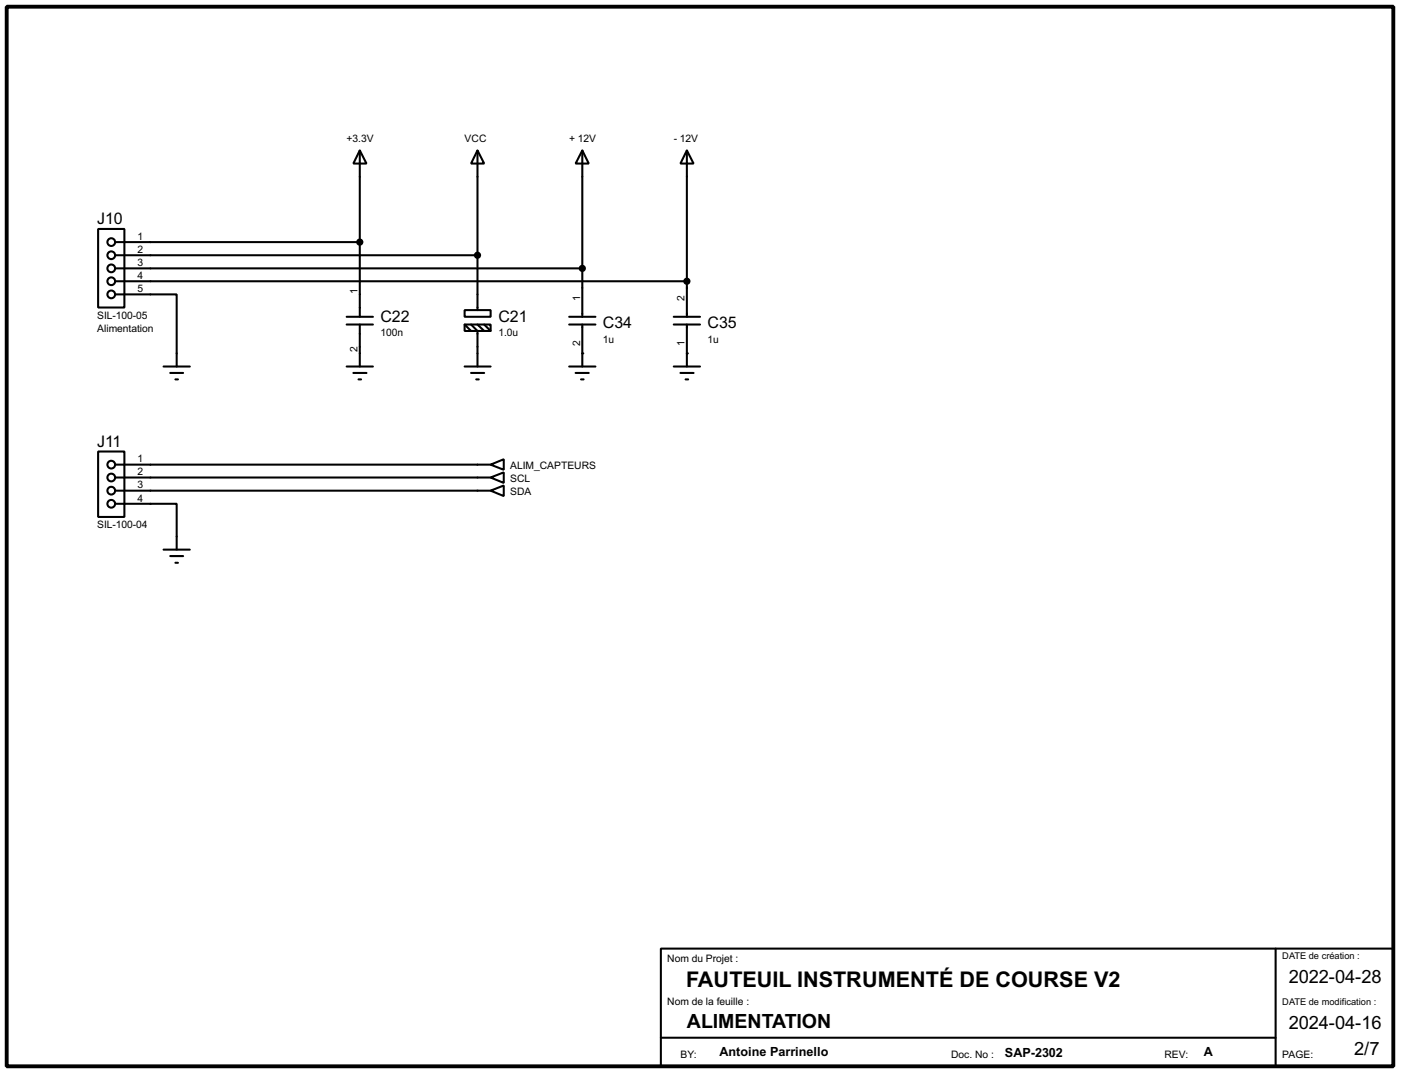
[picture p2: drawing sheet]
<svg xmlns="http://www.w3.org/2000/svg" width="272mm" height="208mm" viewBox="0 0 272 208" stroke-linecap="round" stroke-linejoin="round" font-family="sans-serif">
<g fill="none" stroke="#000" stroke-width=".4">
<path d="M69.9 29.2l1.3 2.6h-2.6zM69.9 29.2v32.3M92.7 29.2l1.3 2.6h-2.5zM92.7 29.2v31M113.1 29.2l1.2 2.6h-2.5zM113.1 29.2v32.3M133.4 29.2l1.3 2.6h-2.6zM133.4 29.2v32.3M19.1 44.5h5.1v15.2h-5.1zM22.4 57.2h11.9v14M22.4 47h47.5M22.4 49.6h70.3"/>
<path d="M22.4 52.1h90.7M22.4 54.6h111M31.8 71.2h5.1M33.1 72.4h2.5M34.1 73.7h.5M67.3 71.2h5.1M67.3 63h5.1M67.3 61.5h5.1M68.6 72.4h2.6M69.6 73.7h.5M69.9 63v8.2M90.2 60.2h5.1v1.3h-5.1z"/>
<path d="M90.2 63h5.1v1.3h-5.1zM90.2 71.2h5.1M90.2 63l1.3 1.3M91.5 63l1.2 1.3v6.9M91.5 72.4h2.5M92.5 73.7h.5M92.7 63l1.3 1.3M94 63l1.3 1.3M110.5 71.2h5.1M110.5 63h5.1M110.5 61.5h5.1M111.8 72.4h2.5"/>
<path d="M112.8 73.7h.5M113.1 63v8.2M130.8 71.2h5.1M130.8 63h5.1M130.8 61.5h5.1M132.1 72.4h2.6M133.1 73.7h.5M133.4 63v8.2M19.1 87.7h5.1v12.7h-5.1zM22.4 97.8h11.9v8.9M22.4 90.2h72.9M22.4 92.7h72.9"/>
<path d="M22.4 95.3h72.9M95.3 90.2l2.5-1v2zM95.3 92.7l2.5-1v2.1zM95.3 95.3l2.5-1v2zM31.8 106.7h5.1M33.1 108h2.5M34.1 109.3h.5M128.3 184.2h142.2v22.8h-142.2zM247.7 184.2v22.8M128.3 201.5h119.4"/>
<circle cx="21.6" cy="57.2" r=".75"/>
<circle cx="21.6" cy="52.1" r=".75"/>
<circle cx="21.6" cy="54.6" r=".75"/>
<circle cx="21.6" cy="47" r=".75"/>
<circle cx="21.6" cy="49.6" r=".75"/>
<circle cx="21.6" cy="97.8" r=".75"/>
<circle cx="21.6" cy="92.7" r=".75"/>
<circle cx="21.6" cy="95.3" r=".75"/>
<circle cx="21.6" cy="90.2" r=".75"/>
</g>
<g fill="#000">
<circle cx="113.1" cy="68.6" r=".2"/>
<circle cx="133.4" cy="68.6" r=".2"/>
</g>
<path d="M1.3 1.3h269.2v205.7h-269.2z" fill="none" stroke="#000" stroke-width=".75"/>
<g fill="#000" stroke="#000" stroke-width=".4">
<circle cx="69.8" cy="47" r=".5"/>
<circle cx="92.7" cy="49.6" r=".5"/>
<circle cx="113" cy="52.1" r=".5"/>
<circle cx="133.3" cy="54.6" r=".5"/>
</g>
<text font-size="4.2" x="133.2" y="191.7">FAUTEUIL INSTRUMENTÉ DE COURSE V2</text>
<text font-size="3.8" x="133.4" y="199.5">ALIMENTATION</text>
<g font-size="3.6">
<text x="250.2" y="190.9">2022-04-28</text>
<text x="250.2" y="199.8">2024-04-16</text>
<text x="262.9" y="204.9">2/7</text>
</g>
<g font-size="3.1">
<text x="18.9" y="43.6">J10</text>
<text x="73.9" y="62.5">C22</text>
<text x="96.8" y="62.5">C21</text>
<text x="117.1" y="63.7">C34</text>
<text x="137.4" y="63.7">C35</text>
<text x="18.9" y="86.8">J11</text>
</g>
<g font-size="2.5">
<text x="139.7" y="205.1">Antoine Parrinello</text>
<text x="195.1" y="205.2">SAP-2302</text>
<text x="233.7" y="205.1">A</text>
</g>
<g font-size="2">
<text x="67.3" y="27.5">+3.3V</text>
<text x="90.2" y="27.5">VCC</text>
<text x="110.5" y="27.5">+ 12V</text>
<text x="130.8" y="27.5">- 12V</text>
<text x="26.7" y="46.6">1</text>
<text x="26.7" y="49.1">2</text>
<text x="26.7" y="51.7">3</text>
<text x="26.7" y="54.2">4</text>
<text x="26.7" y="56.7">5</text>
<text x="69.4" y="57.2" transform="rotate(-90 69.4 57.2)">1</text>
<text x="112.6" y="58.5" transform="rotate(-90 112.6 58.5)">1</text>
<text x="132.9" y="58.5" transform="rotate(-90 132.9 58.5)">2</text>
<text x="18.9" y="61.9">SIL-100-05</text>
<text x="18.9" y="64.4">Alimentation</text>
<text x="73.9" y="65.3">100n</text>
<text x="96.8" y="65.3">1.0u</text>
<text x="69.4" y="68.4" transform="rotate(-90 69.4 68.4)">2</text>
<text x="112.6" y="67.2" transform="rotate(-90 112.6 67.2)">2</text>
<text x="117.1" y="66.6">1u</text>
<text x="132.9" y="67.2" transform="rotate(-90 132.9 67.2)">1</text>
<text x="137.4" y="66.6">1u</text>
<text x="26.7" y="89.8">1</text>
<text x="26.7" y="92.3">2</text>
<text x="26.7" y="94.8">3</text>
<text x="99.1" y="91">ALIM_CAPTEURS</text>
<text x="99.1" y="93.5">SCL</text>
<text x="26.7" y="97.4">4</text>
<text x="99.1" y="96">SDA</text>
<text x="18.9" y="102.5">SIL-100-04</text>
<text x="129.6" y="186.8">Nom du Projet :</text>
<text x="129.6" y="195.2">Nom de la feuille :</text>
<text x="132.1" y="205.3">BY:</text>
<text x="184.7" y="205.4">Doc. No :</text>
<text x="226.1" y="205.3">REV:</text>
<text x="249" y="205.3">PAGE:</text>
</g>
<g font-size="1.8">
<text x="249" y="186.3">DATE de création :</text>
<text x="249" y="195.2">DATE de modification :</text>
</g>
</svg>
